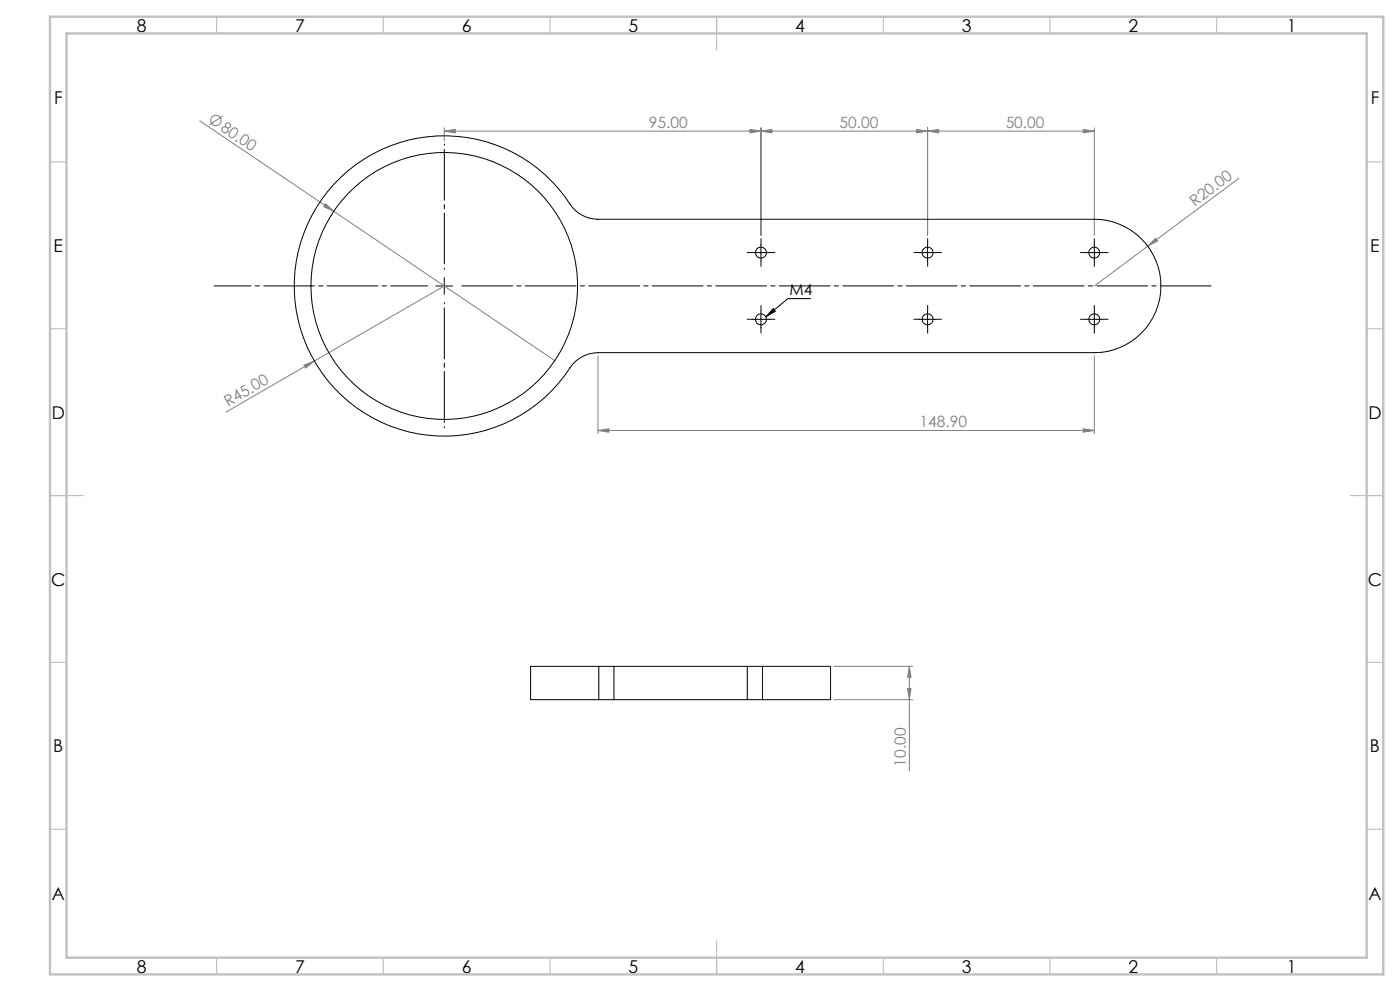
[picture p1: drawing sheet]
<svg xmlns="http://www.w3.org/2000/svg" width="420mm" height="297mm" viewBox="0 0 420 297" stroke-linecap="round" stroke-linejoin="round" font-family="sans-serif">
<g fill="none" stroke="#808080" stroke-width=".3">
<path d="M59.9 36.2l40.2 27.1M66.7 34.8l-3.9 2.7M133.3 39.3l3.3-.5v1zM133.3 38.3v3.9M133.3 39.3h195M225 38.8l3.3 .5-3.3 .5zM228.3 39.3l3.3-.5v1zM228.3 38.3v32.3M275 38.8l3.3 .5-3.3 .5zM278.3 39.3l3.3-.5v1zM278.3 38.3v32.3M325 38.8l3.3 .5-3.3 .5z"/>
<path d="M328.3 38.3v32.3M371.7 53.4l-27.4 20.4M97.7 61.1l2.4 2.2-3-1.4zM100.1 63.3l66.3 44.8M344.3 73.8l-16 11.9M346.7 71.4l.6 .8-3 1.6zM133.3 85.7l-39 22.5M91.2 109.4l3.1-1.2-2.6 2.1zM94.3 108.2l-26.5 15.3M179.4 106.7v23.3M328.3 106.7v23.3M179.4 129l3.3-.5v1z"/>
<path d="M179.4 129h148.9M325 128.5l3.3 .5-3.3 .5zM250.2 199.7h23.6M272.8 199.7l.5 3.3h-1zM272.8 199.7v31.3M250.2 209.7h23.6M272.3 206.4h1l-.5 3.3z"/>
<circle cx="64.8" cy="36.1" r="1.55"/>
</g>
<g fill="none" stroke="#000" stroke-width=".3">
<path d="M225.8 75.7h5M228.3 73.2v5M275.8 75.7h5M278.3 73.2v5M325.8 75.7h5M328.3 73.2v5M130.8 85.7h5M133.3 83.2v5M225.8 95.7h5M228.3 93.2v5M232 92.5l.6 .8-2.8 1.7zM243.2 89.5h-6.8l-6.6 5.5"/>
<path d="M275.8 95.7h5M278.3 93.2v5M325.8 95.7h5M328.3 93.2v5"/>
</g>
<path d="M133.3 80.7v-37.5M133.3 90.7v37.5" fill="none" stroke="#000" stroke-width=".3" stroke-dasharray="15.2 1.3 1.3 1.3" stroke-dashoffset="-1.6"/>
<path d="M128.3 85.7h-64.1" fill="none" stroke="#000" stroke-width=".3" stroke-dasharray="15.2 1.3 1.3 1.3" stroke-dashoffset="4.2"/>
<path d="M138.3 85.7h225.3" fill="none" stroke="#000" stroke-width=".3" stroke-dasharray="15.2 1.3 1.3 1.3" stroke-dashoffset="-.2"/>
<g fill="none" stroke="#000" stroke-width=".3" stroke-dasharray="15.2 1.3 1.3 1.3">
<path d="M225.8 75.7h-1.7M228.3 73.2v-1.7M228.3 78.2v1.6M230.8 75.7h1.6M275.8 75.7h-1.7M278.3 73.2v-1.7M278.3 78.2v1.6M280.8 75.7h1.6M325.8 75.7h-1.7M328.3 73.2v-1.7M328.3 78.2v1.6M330.8 75.7h1.6"/>
<path d="M225.8 95.7h-1.7M228.3 93.2v-1.7M228.3 98.2v1.6M230.8 95.7h1.6M275.8 95.7h-1.7M278.3 93.2v-1.7M278.3 98.2v1.6M280.8 95.7h1.6M325.8 95.7h-1.7M328.3 93.2v-1.7M328.3 98.2v1.6M330.8 95.7h1.6"/>
</g>
<g fill="none" stroke="#c0c0c0" stroke-width=".35">
<path d="M65 5v5M115 5v5M165 5v5M215 5v10M265 5v5M315 5v5M365 5v5M15 48.5h5M410 48.5h5M15 98.5h5M410 98.5h5M15 148.5h10"/>
<path d="M405 148.5h10M15 198.5h5M410 198.5h5M15 248.5h5M410 248.5h5M65 287v5M115 287v5M165 287v5M215 282v10M265 287v5M315 287v5M365 287v5"/>
</g>
<path d="M15 5h400v287h-400zM20 10h390v277h-390z" fill="none" stroke="#c0c0c0" stroke-width=".7"/>
<path d="M232 92.5l.6 .8-2.8 1.7z" fill="#000"/>
<g fill="#808080">
<path d="M97.7 61.1l2.4 2.2-3-1.4z"/>
<path d="M91.2 109.4l3.1-1.2-2.6 2.1z"/>
<path d="M346.7 71.4l.6 .8-3 1.6z"/>
<path d="M325 128.5l3.3 .5-3.3 .5zM179.4 129l3.3-.5v1z"/>
<path d="M133.3 39.3l3.3-.5v1zM225 38.8l3.3 .5-3.3 .5zM228.3 39.3l3.3-.5v1zM275 38.8l3.3 .5-3.3 .5zM278.3 39.3l3.3-.5v1zM325 38.8l3.3 .5-3.3 .5z"/>
<path d="M272.3 206.4h1l-.5 3.3zM272.8 199.7l.5 3.3h-1z"/>
</g>
<g fill="none" stroke="#000" stroke-width=".3">
<path d="M102.3 53.1a45.1 45.1 0 0 1 69.4 9.1 10.3 10.3 0 0 0 7.7 3.5h148.9a20 20 0 0 1 20 20 20 20 0 0 1-20 20h-148.9a10.2 10.2 0 0 0-8.4 4.5 45 45 0 0 1-66.5 10.1 45 45 0 0 1-2.2-67.2zM179.6 199.7h4.6M179.6 199.7h-20.4v10h20.4M179.6 199.7v10M184.2 199.7h40M184.2 199.7v10M224.2 199.7h4.5M224.2 199.7v10M228.7 199.7h20.5v10h-20.5M228.7 199.7v10M179.6 209.7h4.6M184.2 209.7h40"/>
<path d="M224.2 209.7h4.5"/>
<circle cx="228.3" cy="75.7" r="1.66"/>
<circle cx="278.3" cy="75.7" r="1.65"/>
<circle cx="328.3" cy="75.7" r="1.65"/>
<circle cx="133.3" cy="85.7" r="40"/>
<circle cx="228.3" cy="95.7" r="1.66"/>
<circle cx="278.3" cy="95.7" r="1.65"/>
<circle cx="328.3" cy="95.7" r="1.65"/>
</g>
<g font-size="5.3">
<text x="41" y="9.5">8</text>
<text x="88.5" y="9.5">7</text>
<text x="138.5" y="9.5">6</text>
<text x="188.5" y="9.5">5</text>
<text x="238.5" y="9.5">4</text>
<text x="288.5" y="9.5">3</text>
<text x="338.5" y="9.5">2</text>
<text x="386" y="9.5">1</text>
<text x="16.2" y="31.3">F</text>
<text x="411.2" y="31.3">F</text>
<text x="16.1" y="75.5">E</text>
<text x="411.1" y="75.5">E</text>
<text x="15.5" y="125.5">D</text>
<text x="410.5" y="125.5">D</text>
<text x="15.4" y="175.5">C</text>
<text x="410.4" y="175.5">C</text>
<text x="16" y="225.5">B</text>
<text x="411" y="225.5">B</text>
<text x="15.5" y="269.8">A</text>
<text x="410.5" y="269.8">A</text>
<text x="41" y="291.5">8</text>
<text x="88.5" y="291.5">7</text>
<text x="138.5" y="291.5">6</text>
<text x="188.5" y="291.5">5</text>
<text x="238.5" y="291.5">4</text>
<text x="288.5" y="291.5">3</text>
<text x="338.5" y="291.5">2</text>
<text x="386" y="291.5">1</text>
</g>
<g font-size="4.7" fill="#808080">
<text x="66" y="39" transform="rotate(34 66 39)">80.00</text>
<text x="194.7" y="38.3">95.00</text>
<text x="251.9" y="38.3">50.00</text>
<text x="301.7" y="38.3">50.00</text>
<text x="358.4" y="62" transform="rotate(-37 358.4 62)">R20.00</text>
<text x="68.4" y="122" transform="rotate(-30 68.4 122)">R45.00</text>
<text x="275.9" y="128">148.90</text>
<text x="271.8" y="229.7" transform="rotate(-90 271.8 229.7)">10.00</text>
</g>
<text font-size="4.7" x="236.9" y="88.4">M4</text>
</svg>
